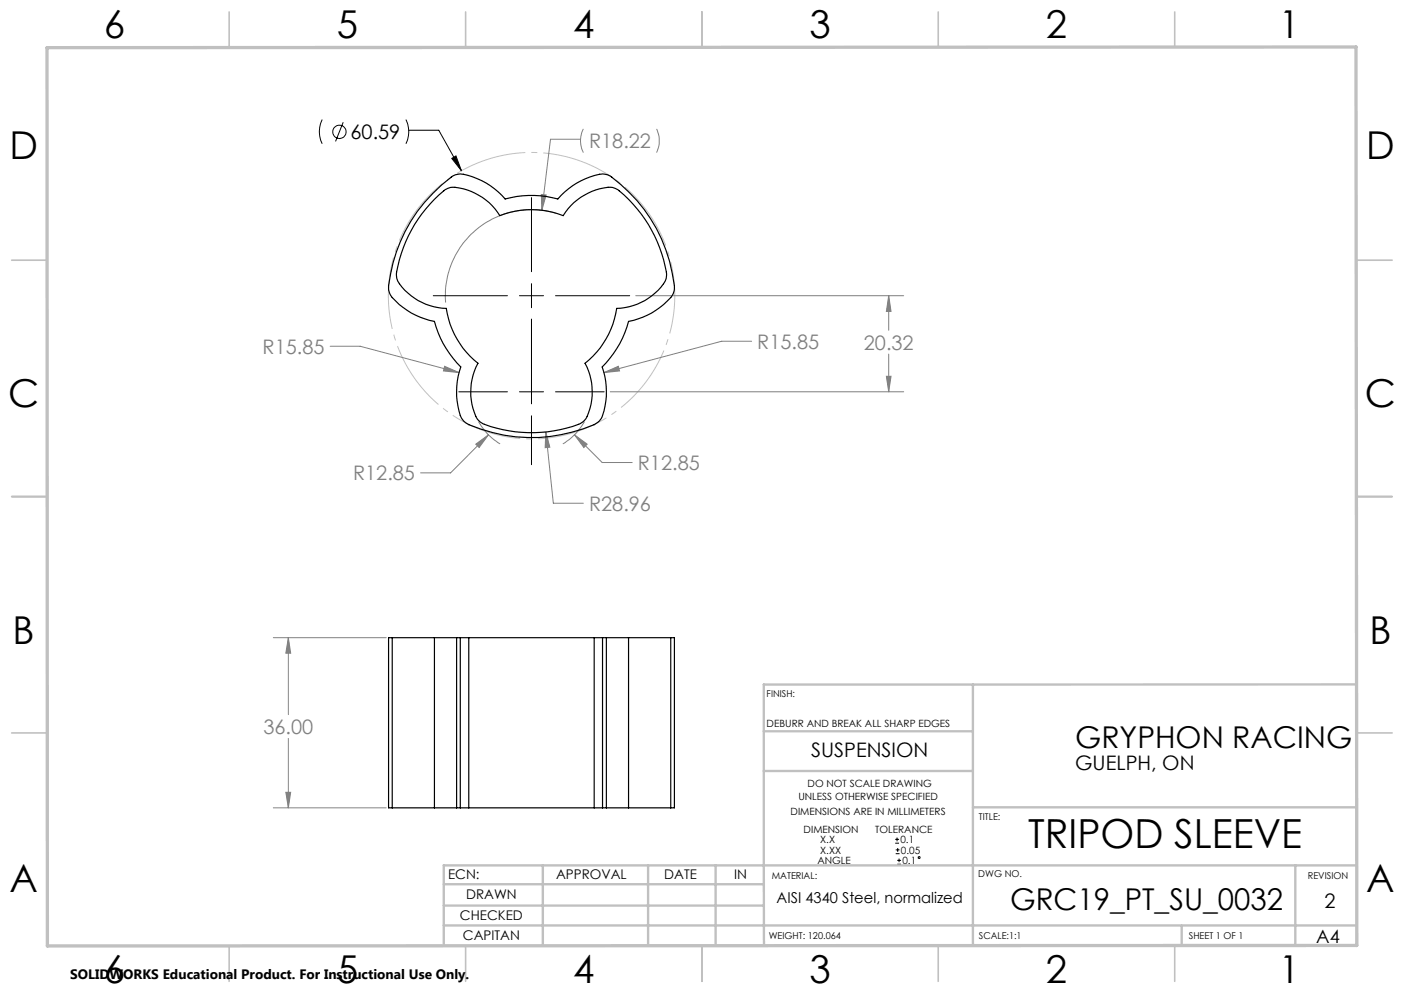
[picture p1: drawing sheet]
<svg xmlns="http://www.w3.org/2000/svg" width="297mm" height="210mm" viewBox="0 0 297 210" stroke-linecap="round" stroke-linejoin="round" font-family="sans-serif">
<g fill="none" stroke="#000" stroke-width=".21">
<path d="M68.2 25.3a5.7 5.7 0 0 0 0 5.1M72.6 25.9l-1.6 4M85.9 25.3a5.7 5.7 0 0 1 0 5.1M86.5 27.5h6.3l4.8 8.6M95.6 33.5l.8-.5 1.2 3.1zM112.4 41.8v15.7M112.4 60v5.1M91.7 62.5h15.7M109.9 62.5h5.1M112.4 67.5v17.9M117.5 62.5h15.7M97 82.9h10.4"/>
<path d="M109.9 82.9h5.1M112.4 87.9v10.4M117.5 82.9h10.3M189.4 178.3h.8M189.4 177.5h.8M189.5 179.7h.8M189.8 177.1v.8M189.9 179.3v.9M189.5 180.5h.8M189.8 182.8h.8M189.8 182h.8M190.2 181.6v.7"/>
<circle cx="71.8" cy="27.9" r="1.41"/>
<circle cx="194.4" cy="181.3" r=".19"/>
</g>
<path d="M141.4 53.7a30.3 30.3 0 0 0-50.7-12.2 30.3 30.3 0 0 0 13.9 50.3 30.3 30.3 0 0 0 37.2-36.6l-.4-1.5" fill="none" stroke="#c0c0c0" stroke-width=".21" stroke-dasharray="15.2 1.3 1.3 1.3" stroke-dashoffset="-1.8" stroke-linecap="butt"/>
<g fill="none" stroke="#808080" stroke-width=".21">
<path d="M122.8 29.4h-6.3l-1.9 15.1M123.4 27.3a5.5 5.5 0 0 0 0 5M138.9 27.3a5.8 5.8 0 0 1 0 5M114.5 41.1l1 .1-.9 3.3zM117.7 45.1a18.2 18.2 0 0 0-23.4 18.9M69.9 73.2h6.3l20.9 5.6M94.1 77.5l3 1.3-3.3-.4zM127.7 78.8l3.1-1.3 .3 .9zM134.5 62.5h56.7M159 72.2h-6.4l-24.9 6.6M187.5 79.6h1l-.5 3.3zM188 62.5v7.3"/>
<path d="M188 74.9v8M188 62.5l.5 3.4h-1zM100.6 93.9l2.7-1.9-1.9 2.6zM101.2 89.2l.3 .4a12.1 12.1 0 0 0 4.3 4.3M103.3 92l-8 8h-6.3M115.5 91.4l1.6 15h6.3M115.5 91.4l.8 3.2-1 .1zM121.5 92l5.9 5.8h6.3M121.5 92l2.7 1.9-.7 .7zM123.6 89.2l-.2 .4a12.9 12.9 0 0 1-4.3 4.3M129.1 82.9h62.1M57.8 134.9h23.9"/>
<path d="M61 134.9v16.2M61 134.9l.5 3.2h-1zM61 156.2v14.6M57.8 170.8h23.9M60.5 167.6h1l-.5 3.2z"/>
</g>
<g fill="none" stroke="#c0c0c0" stroke-width=".35">
<path d="M48.5 2.5v7.5M98.5 2.5v7.5M148.5 2.5v7.5M198.5 2.5v7.5M248.5 2.5v7.5M2.5 55h7.5M287 55h7.5M2.5 105h7.5M287 105h7.5M2.5 155h7.5M287 155h7.5M48.5 200v7.5"/>
<path d="M98.5 200v7.5M148.5 200v7.5M198.5 200v7.5M248.5 200v7.5"/>
</g>
<g fill="none" stroke="#c0c0c0" stroke-width=".5">
<path d="M161.6 154.6h44.2M205.8 144.8v55.2M287 144.7l-125.4 .1v55.2M161.6 163h44.2M205.8 170.7h81.2M93.9 195.7h193.1M93.9 191.5h67.7M93.9 187h67.7M114.8 183v17M137.1 183v17M151.4 183v17M250 195.8v4.2"/>
<path d="M274 183v16.9M287 183h-193.1v17"/>
</g>
<path d="M9.9 10.1l276.9-.2 .2 190-277 .2z" fill="none" stroke="#c0c0c0" stroke-width=".7"/>
<path d="M95.6 33.5l.8-.5 1.2 3.1z" fill="#000"/>
<path d="M188 62.5l.5 3.4h-1zM187.5 79.6h1l-.5 3.3zM121.5 92l2 2.6 .7-.7zM115.5 91.4l-.2 3.3 1-.1zM100.6 93.9l.8 .7 1.9-2.6zM94.1 77.5l-.3 .9 3.3 .4zM127.7 78.8l3.4-.4-.3-.9zM114.5 41.1l.1 3.4 .9-3.3zM61 134.9l.5 3.2h-1zM60.5 167.6h1l-.5 3.2z" fill="#808080"/>
<g fill="none" stroke="#000" stroke-width=".25">
<path d="M91.5 40.9a17.9 17.9 0 0 1 4.5-3.8l1-.3a14.8 14.8 0 0 1 9.9 5.3 21.1 21.1 0 0 1 11.1 0 15.4 15.4 0 0 1 9.5-5.3l1 .2a30.5 30.5 0 0 1 10.4 11.3 32.4 32.4 0 0 1 3.8 12.8l-.3 1a14.8 14.8 0 0 1-9.4 5.9 20.9 20.9 0 0 1-5.6 9.6 14.6 14.6 0 0 1-.4 11.2l-.7 .7a32.4 32.4 0 0 1-27.7 0l-.7-.7a11.9 11.9 0 0 1-1.3-7.1l.3-2.1 .6-2a21.4 21.4 0 0 1-5.6-9.6 15.5 15.5 0 0 1-9.3-5.6l-.4-1a30.5 30.5 0 0 1 4.7-14.6l1.4-2.1zM91.9 42.2l2-1.9a3.4 3.4 0 0 1 3.2-.6 12.7 12.7 0 0 1 8.6 5.9 18.3 18.3 0 0 1 13.4 0 12.5 12.5 0 0 1 10.5-6l.6 .3a24.5 24.5 0 0 1 7.6 8.8 23.5 23.5 0 0 1 3.2 9.8 5.7 5.7 0 0 1-2.4 3.5 12.4 12.4 0 0 1-8.1 3.2 18.3 18.3 0 0 1-6.7 11.6 12.2 12.2 0 0 1-.1 12.1l-.5 .4a27 27 0 0 1-15.5 1.8l-2.6-.6-2.6-.8a3.4 3.4 0 0 1-2.2-2.5 12.9 12.9 0 0 1 .8-10.4 18.3 18.3 0 0 1-6.7-11.6 12.4 12.4 0 0 1-10.4-6l-.1-.7a24.4 24.4 0 0 1 3.8-11l1.5-2.2zM83 134.9h8.9M83 134.9h-.8v35.9h.8M83 134.9v35.9M91.9 134.9h4.7M91.9 134.9v35.9M96.6 134.9h.8M96.6 134.9v35.9M97.4 134.9h1.8M97.4 134.9v35.9M99.2 134.9h26.5"/>
<path d="M99.2 134.9v35.9M125.7 134.9h1.8M125.7 134.9v35.9M127.5 134.9h.8M127.5 134.9v35.9M128.3 134.9h4.7M128.3 134.9v35.9M133 134.9h8.9M133 134.9v35.9M141.9 134.9h.8v35.9h-.8M141.9 134.9v35.9M83 170.8h8.9"/>
<path d="M91.9 170.8h4.7M96.6 170.8h.8M97.4 170.8h1.8M99.2 170.8h26.5M125.7 170.8h1.8M127.5 170.8h.8M128.3 170.8h4.7M133 170.8h8.9"/>
</g>
<text font-size="8.5" x="217.5" y="179.3">TRIPOD SLEEVE</text>
<g font-size="8.1">
<text x="22" y="8">6</text>
<text x="71.2" y="8">5</text>
<text x="121.2" y="8">4</text>
<text x="171.3" y="8">3</text>
<text x="221.3" y="8">2</text>
<text x="270.5" y="8">1</text>
<text x="2" y="33.6">D</text>
<text x="289" y="33.6">D</text>
<text x="1.7" y="86.1">C</text>
<text x="288.7" y="86.1">C</text>
<text x="2.7" y="136.1">B</text>
<text x="289.7" y="136.1">B</text>
<text x="2" y="188.6">A</text>
<text x="289" y="188.6">A</text>
<text x="22" y="208">6</text>
<text x="71.2" y="208">5</text>
<text x="121.2" y="208">4</text>
<text x="171.3" y="208">3</text>
<text x="221.3" y="208">2</text>
<text x="270.5" y="208">1</text>
</g>
<g font-size="6.3">
<text x="227.4" y="158.2">GRYPHON RACING</text>
<text x="213.7" y="192.5">GRC19_PT_SU_0032</text>
</g>
<g font-size="4.2">
<text x="74.1" y="29.4">60.59</text>
<text x="171.6" y="160.2">SUSPENSION</text>
<text x="227.4" y="162.8">GUELPH, ON</text>
<text x="280.2" y="192.1">2</text>
</g>
<g font-size="4.2" fill="#808080">
<text x="124.6" y="31.3">R18.22</text>
<text x="55.6" y="74.8">R15.85</text>
<text x="160.2" y="73.7">R15.85</text>
<text x="182.7" y="73.9">20.32</text>
<text x="74.7" y="101.6">R12.85</text>
<text x="134.9" y="99.4">R12.85</text>
<text x="124.6" y="108">R28.96</text>
<text x="55.7" y="155.2">36.00</text>
</g>
<text font-size="3.9" x="278.4" y="199.3">A4</text>
<text font-size="3.2" x="164.3" y="190.9">AISI 4340 Steel, normalized</text>
<text font-size="2.9" x="14.9" y="207.1">SOLIDWORKS Educational Product. For Instructional Use Only.</text>
<g font-size="2.8">
<text x="94.8" y="185.9">ECN:</text>
<text x="117.6" y="185.9">APPROVAL</text>
<text x="140.5" y="185.9">DATE</text>
<text x="155.3" y="185.9">IN</text>
<text x="98.6" y="190.2">DRAWN</text>
<text x="97.3" y="194.5">CHECKED</text>
<text x="97.9" y="198.9">CAPITAN</text>
</g>
<g font-size="2.1">
<text x="162.2" y="153.7">DEBURR AND BREAK ALL SHARP EDGES</text>
<text x="170.8" y="166.4">DO NOT SCALE DRAWING</text>
<text x="167.2" y="172.4">DIMENSIONS ARE IN MILLIMETERS</text>
<text x="168.9" y="169.2">UNLESS OTHERWISE SPECIFIED</text>
<text x="170" y="176.1">DIMENSION</text>
<text x="173.5" y="178.3">X.X</text>
<text x="185.2" y="176.1">TOLERANCE</text>
<text x="190.5" y="178.3">0.1</text>
<text x="172.9" y="182.7">ANGLE</text>
<text x="173.5" y="180.5">X.XX</text>
<text x="190.6" y="180.5">0.05</text>
<text x="190.9" y="182.7">0.1</text>
</g>
<g font-size="2">
<text x="162.2" y="147.5">FINISH:</text>
<text x="207.1" y="173.3">TITLE:</text>
<text x="163.3" y="185.9">MATERIAL:</text>
<text x="207" y="185.5">DWG NO.</text>
<text x="276.7" y="185.9">REVISION</text>
<text x="162.6" y="198.5">WEIGHT: 120.064</text>
<text x="207.1" y="198.6">SCALE:1:1</text>
<text x="251.5" y="198.6">SHEET 1 OF 1</text>
</g>
</svg>
